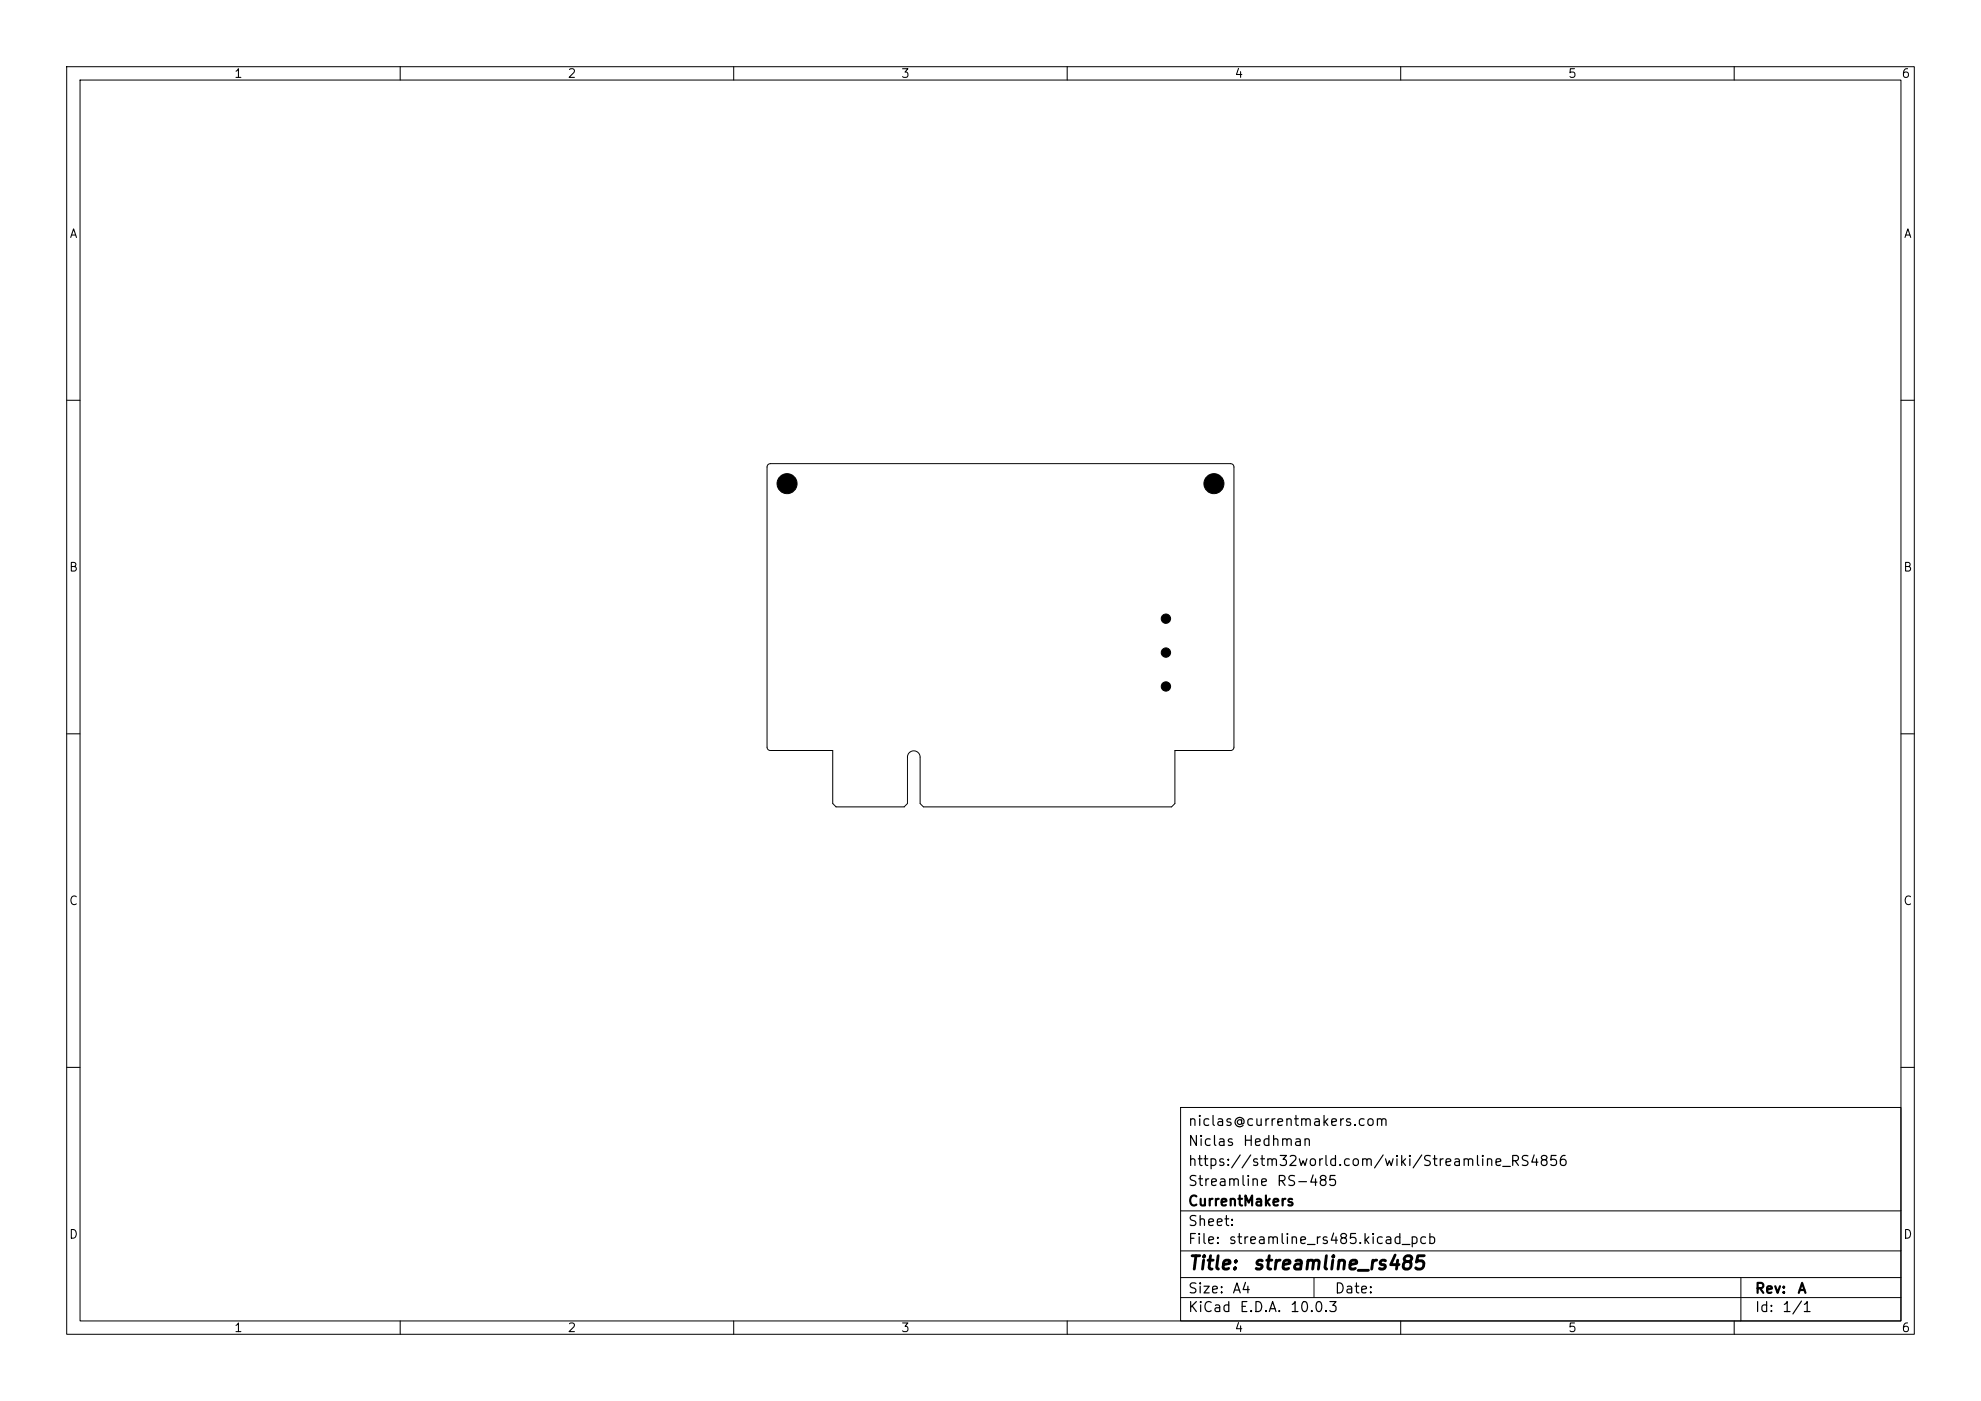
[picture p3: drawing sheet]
<svg xmlns="http://www.w3.org/2000/svg" width="297mm" height="210mm" viewBox="0 0 297 210" stroke-linecap="round" stroke-linejoin="round" font-family="sans-serif">
<g fill="none" stroke="#000" stroke-width=".15">
<path d="M10 10h277v190h-277zM12 12h273v186h-273zM60 10v2M110 10v2M160 10v2M210 10v2M260 10v2M10 60h2M115.1 69.6l.4-.1h69a.5 .5 0 0 1 .5 .5v42a.5 .5 0 0 1-.5 .5h-8.4v8l-.4 .5h-37.2l-.6-.5v-7a.95 .95 0 0 0-.9-1 .95 .95 0 0 0-1 1v7l-.5 .5h-10.2l-.5-.5v-8h-9.3a.5 .5 0 0 1-.5-.5v-42zM285 60h2M10 110h2M285 110h2"/>
<path d="M10 160h2M177 166h108v32h-108zM285 160h2M60 198v2M110 198v2M160 198v2M177 194.5h108M177 191.5h108M177 187.5h108M177 181.5h108M197 191.5v3M210 198v2"/>
<path d="M260 198v2M261 191.5v6.5"/>
</g>
<g fill="#000" stroke="#000" stroke-width=".15">
<circle cx="118" cy="72.5" r="1.5"/>
<circle cx="182" cy="72.5" r="1.5"/>
<circle cx="174.8" cy="97.8" r=".7"/>
<circle cx="174.8" cy="92.7" r=".7"/>
<circle cx="174.8" cy="102.9" r=".7"/>
</g>
<g font-size="2">
<text x="178" y="190.8">Title:</text>
<text x="187.7" y="190.8">streamline_rs485</text>
</g>
<g font-size="1.5">
<text x="178" y="172.2">Niclas</text>
<text x="178" y="169.2">niclas@currentmakers.com</text>
<text x="186.2" y="172.2">Hedhman</text>
<text x="178" y="178.2">Streamline</text>
<text x="178" y="175.2">https://stm32world.com/wiki/Streamline_RS4856</text>
<text x="191.3" y="178.2">RS-485</text>
<text x="178" y="184.2">Sheet:</text>
<text x="178" y="181.2">CurrentMakers</text>
<text x="178" y="186.9">File:</text>
<text x="184.1" y="186.9">streamline_rs485.kicad_pcb</text>
<text x="178" y="197.1">KiCad</text>
<text x="178" y="194.3">Size:</text>
<text x="184.7" y="194.3">A4</text>
<text x="185.7" y="197.1">E.D.A.</text>
<text x="193.3" y="197.1">10.0.3</text>
<text x="200" y="194.3">Date:</text>
<text x="263" y="194.3">Rev:</text>
<text x="263" y="197.1">Id:</text>
<text x="267.1" y="197.1">1/1</text>
<text x="269.4" y="194.3">A</text>
</g>
<g font-size="1.3">
<text x="35" y="12">1</text>
<text x="85" y="12">2</text>
<text x="135" y="12">3</text>
<text x="185" y="12">4</text>
<text x="235" y="12">5</text>
<text x="285" y="12">6</text>
<text x="10.3" y="36">A</text>
<text x="285.4" y="36">A</text>
<text x="10.3" y="86">B</text>
<text x="285.3" y="86">B</text>
<text x="10.3" y="136">C</text>
<text x="285.3" y="136">C</text>
<text x="10.3" y="186">D</text>
<text x="285.3" y="186">D</text>
<text x="35" y="200">1</text>
<text x="85" y="200">2</text>
<text x="135" y="200">3</text>
<text x="185" y="200">4</text>
<text x="235" y="200">5</text>
<text x="285" y="200">6</text>
</g>
</svg>
